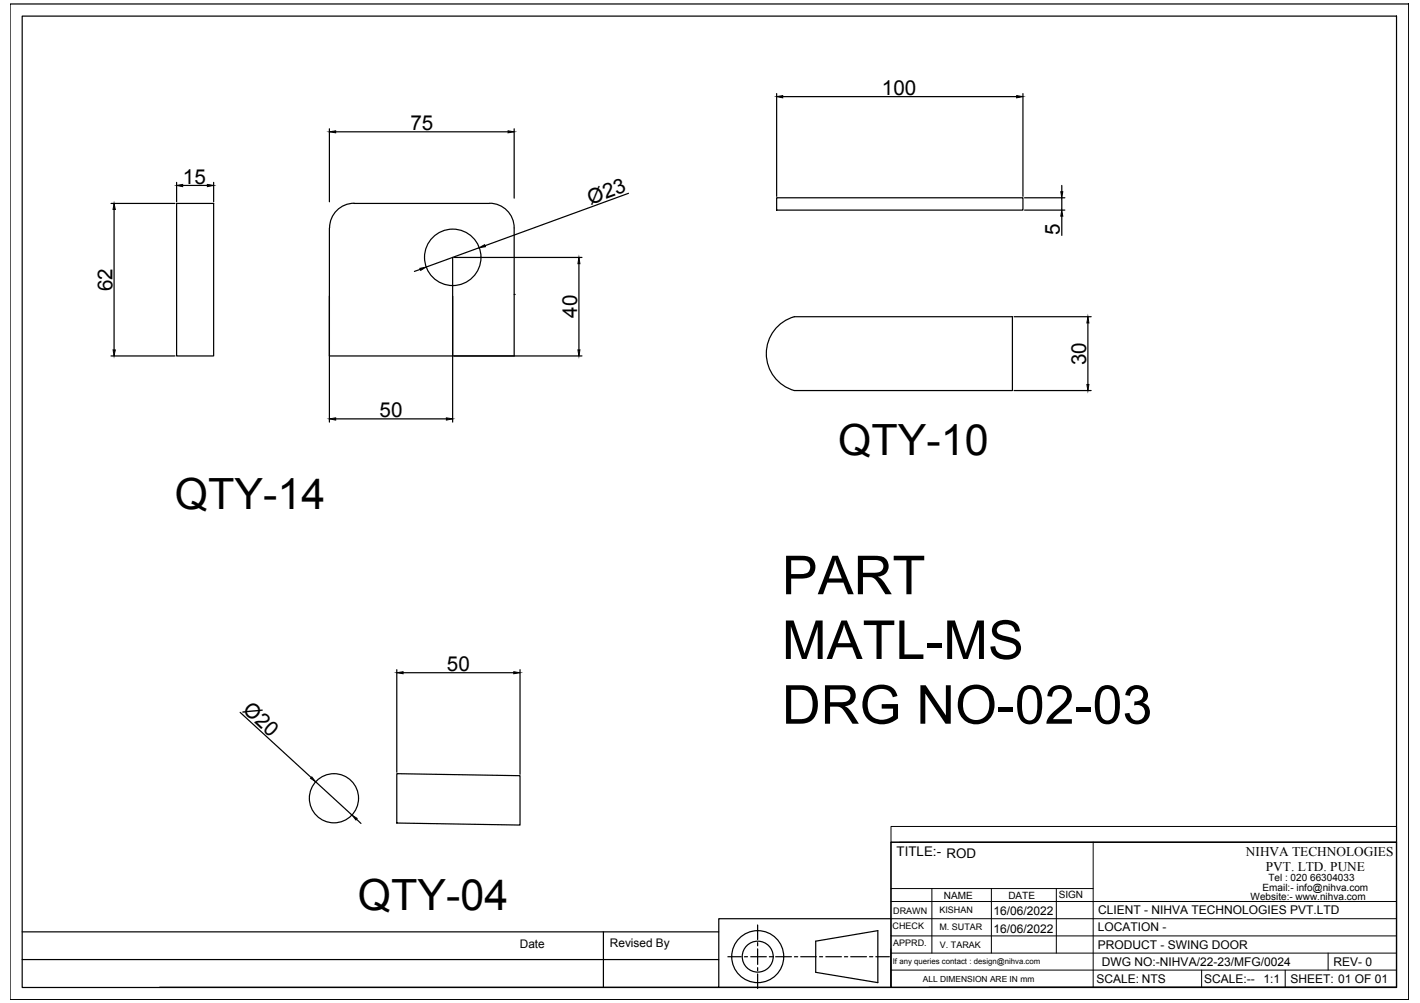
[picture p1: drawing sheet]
<svg xmlns="http://www.w3.org/2000/svg" width="297mm" height="210mm" viewBox="0 0 297 210" stroke-linecap="round" stroke-linejoin="round" font-family="sans-serif">
<!-- layer: 0 -->
<g fill="none" stroke="#000" stroke-width=".25">
<path d="M2.1 .8h292.6v208.4h-292.6zM4.6 3.4h287.5v203.3h-287.5zM162.5 19.6v21.5M214 19.6v21.5M36.9 38.2v4M38.2 38.8h5.2M44.7 38.2v4M68.9 27v15.2M70.2 27.6h36.1M107.6 27v14.5M163.7 20.2h49M222.1 38.8v1.3"/>
<path d="M23.2 42.6h13.4M23.9 43.8v29.4M36.9 42.6h7.8v31.9h-7.8zM74.1 42.6h28.3M74.1 42.5a5.1 5.1 0 0 0-5.2 5.2v40.6M87.9 56.4l-1.2 .4M94.7 53.9v34.4M95 53.9h26.7M100.2 51.8l-11.1 4.1M102.4 42.5a5.1 5.1 0 0 1 5.2 5.2v26.8M121.1 55.2v18M131.5 40.5l-30 10.9"/>
<path d="M162.5 41.4h51.5v2.6h-51.5zM214.3 41.4h8.4M214.3 44h8.4M222.1 41.4v2.6M222.1 45.2v4.1M23.2 74.5h13.4M68.9 74.5h52.8M107.6 61.6h.1M166.1 66.3h45.7v15.4h-45.7M166.2 66.3a8 8 0 0 0-5.9 7.7 8 8 0 0 0 5.9 7.7M212.1 66.3h16.1M227.6 67.6v12.9"/>
<path d="M70.2 87.7h23.2M212.1 81.7h16.1M50.2 149.1l14.9 13.6M83 140.2v21.4M84.3 140.8h23.2M108.8 140.2v21.8M66 163.6l7.6 7M74.6 171.4l.9 .9M83 161.9l25.8 .4v10.4l-25.8-.5zM186.4 176.3h105.7v30.3h-105.7zM4.6 195h145.8M126.2 195v11.7"/>
<path d="M158.5 193.6v3M158.5 197.3v.6M158.5 198.6v3.2M170.6 197l13-2.2v10.8l-13-2.1zM186.4 192.3h-36v14.3h-117M4.6 200.8h145.8M150.4 206.6h36M152.3 200.2h2.8M155.7 200.2h.7M157 200.2h3.3M158.5 202.5v.6M158.5 203.8v3.1"/>
<path d="M160.9 200.2h.7M162.2 200.2h3.4M166.2 200.2h.7M167.5 200.2h3.3M171.4 200.2h.7M172.7 200.2h3.3M176.6 200.2h.7M178 200.2h3.3M181.9 200.2h.7M183.2 200.2h2.8M194.3 206.6h97.8"/>
<circle cx="94.7" cy="53.9" r="5.9"/>
<circle cx="69.9" cy="167.1" r="5.1"/>
<circle cx="158.5" cy="200.2" r="5.4"/>
<circle cx="158.5" cy="200.2" r="3.2"/>
</g>
<g fill="#000" stroke="#000" stroke-width=".21">
<path d="M36.9 38.8l1.3-.2v.5zM43.4 38.6l1.3 .2-1.3 .3zM68.9 27.6l1.3-.2v.4zM106.3 27.4l1.3 .2-1.3 .2zM162.5 20.2l1.2-.2v.5zM212.7 20l1.3 .2-1.3 .3zM23.9 42.6l.2 1.2h-.4zM87.8 56.2l1.3-.3-1.1 .7zM100.2 51.8l1.2-.6 .1 .4zM121.1 53.9l.2 1.3h-.4zM221.9 40.1h.4l-.2 1.3zM222.1 44l.2 1.2h-.4z"/>
<path d="M23.7 73.2h.4l-.2 1.3zM120.9 73.2h.4l-.2 1.3zM227.6 66.3l.2 1.3h-.4zM68.9 87.7l1.3-.3v.5zM93.4 87.4l1.3 .3-1.3 .2zM227.4 80.5h.4l-.2 1.2zM83 140.8l1.3-.2v.4zM107.5 140.6l1.3 .2-1.3 .2zM65.2 162.6l.8 1-1-.7zM73.6 170.6l1.1 .7-.2 .3z"/>
</g>
<g fill="none" stroke="#000" stroke-width=".21">
<path d="M186.4 173h105.7v3.3h-105.7zM186.4 176.3v30.3M188.2 176.3h103.9M228.7 176.3v30.3M186.4 199.5h105.7M186.4 195.9h105.7M186.4 192.3h105.7M186.4 188.7h105.7M186.4 186h42.3M194.9 186v13.5M207.4 186v13.5M221 186v13.5"/>
<path d="M277.8 199.5v3.5M186.4 203h105.7M251.4 203v3.6M268.8 203v3.6"/>
</g>
<g font-size="11.2">
<text x="163.6" y="124.4">PART</text>
<text x="163.6" y="137.9">MATL-MS</text>
<text x="163.6" y="151.5">DRG NO-02-03</text>
</g>
<g font-size="9">
<text x="175.3" y="95.2">QTY-10</text>
<text x="36.6" y="106.5">QTY-14</text>
<text x="74.8" y="190.4">QTY-04</text>
</g>
<g font-size="4.3">
<text x="184.5" y="19.9">100</text>
<text x="85.8" y="27.2">75</text>
<text x="38.3" y="38.5">15</text>
<text x="123.6" y="42.9" transform="rotate(-20 123.6 42.9)">Ø23</text>
<text x="221.7" y="49.1" transform="rotate(-90 221.7 49.1)">5</text>
<text x="23.5" y="60.9" transform="rotate(-90 23.5 60.9)">62</text>
<text x="120.7" y="66.5" transform="rotate(-90 120.7 66.5)">40</text>
<text x="227.2" y="76.4" transform="rotate(-90 227.2 76.4)">30</text>
<text x="79.4" y="87.3">50</text>
<text x="93.5" y="140.4">50</text>
<text x="50.6" y="148.8" transform="rotate(43 50.6 148.8)">Ø20</text>
</g>
<g font-size="2.8">
<text x="187.6" y="179.2">TITLE:- ROD</text>
<text x="260.6" y="179.1">NIHVA TECHNOLOGIES</text>
<text x="264.8" y="182.3">PVT. LTD. PUNE</text>
</g>
<g font-size="2.5">
<text x="207.8" y="191.6">16/06/2022</text>
<text x="229.7" y="191.3">CLIENT - NIHVA TECHNOLOGIES PVT.LTD</text>
<text x="207.8" y="195.2">16/06/2022</text>
<text x="229.6" y="194.9">LOCATION -</text>
<text x="108.7" y="198.5">Date</text>
<text x="127.6" y="198.2">Revised By</text>
<text x="229.6" y="198.5">PRODUCT - SWING DOOR</text>
<text x="230.5" y="202.1">DWG NO:-NIHVA/22-23/MFG/0024</text>
<text x="279" y="202.1">REV- 0</text>
<text x="229.3" y="205.7">SCALE: NTS</text>
<text x="251.9" y="205.7">SCALE:--</text>
<text x="264.3" y="205.7">1:1</text>
<text x="269.9" y="205.7">SHEET: 01 OF 01</text>
</g>
<g font-size="2.1">
<text x="265.3" y="184.4">Tel : 020 66304033</text>
<text x="197.4" y="188.1">NAME</text>
<text x="210.9" y="188.2">DATE</text>
<text x="221.5" y="188">SIGN</text>
<text x="261.6" y="188.4">Website:- www.nihva.com</text>
<text x="264.1" y="186.5">Email:- info@nihva.com</text>
</g>
<g font-size="1.9">
<text x="186.8" y="191.2">DRAWN</text>
<text x="196.5" y="191.1">KISHAN</text>
<text x="186.7" y="194.4">CHECK</text>
<text x="186.8" y="198">APPRD.</text>
<text x="196.5" y="194.7">M. SUTAR</text>
<text x="196.6" y="198.3">V. TARAK</text>
</g>
<text font-size="1.8" x="193" y="205.4">ALL DIMENSION ARE IN mm</text>
<text font-size="1.6" x="186.8" y="201.7">If any queries contact : design@nihva.com</text>
</svg>
